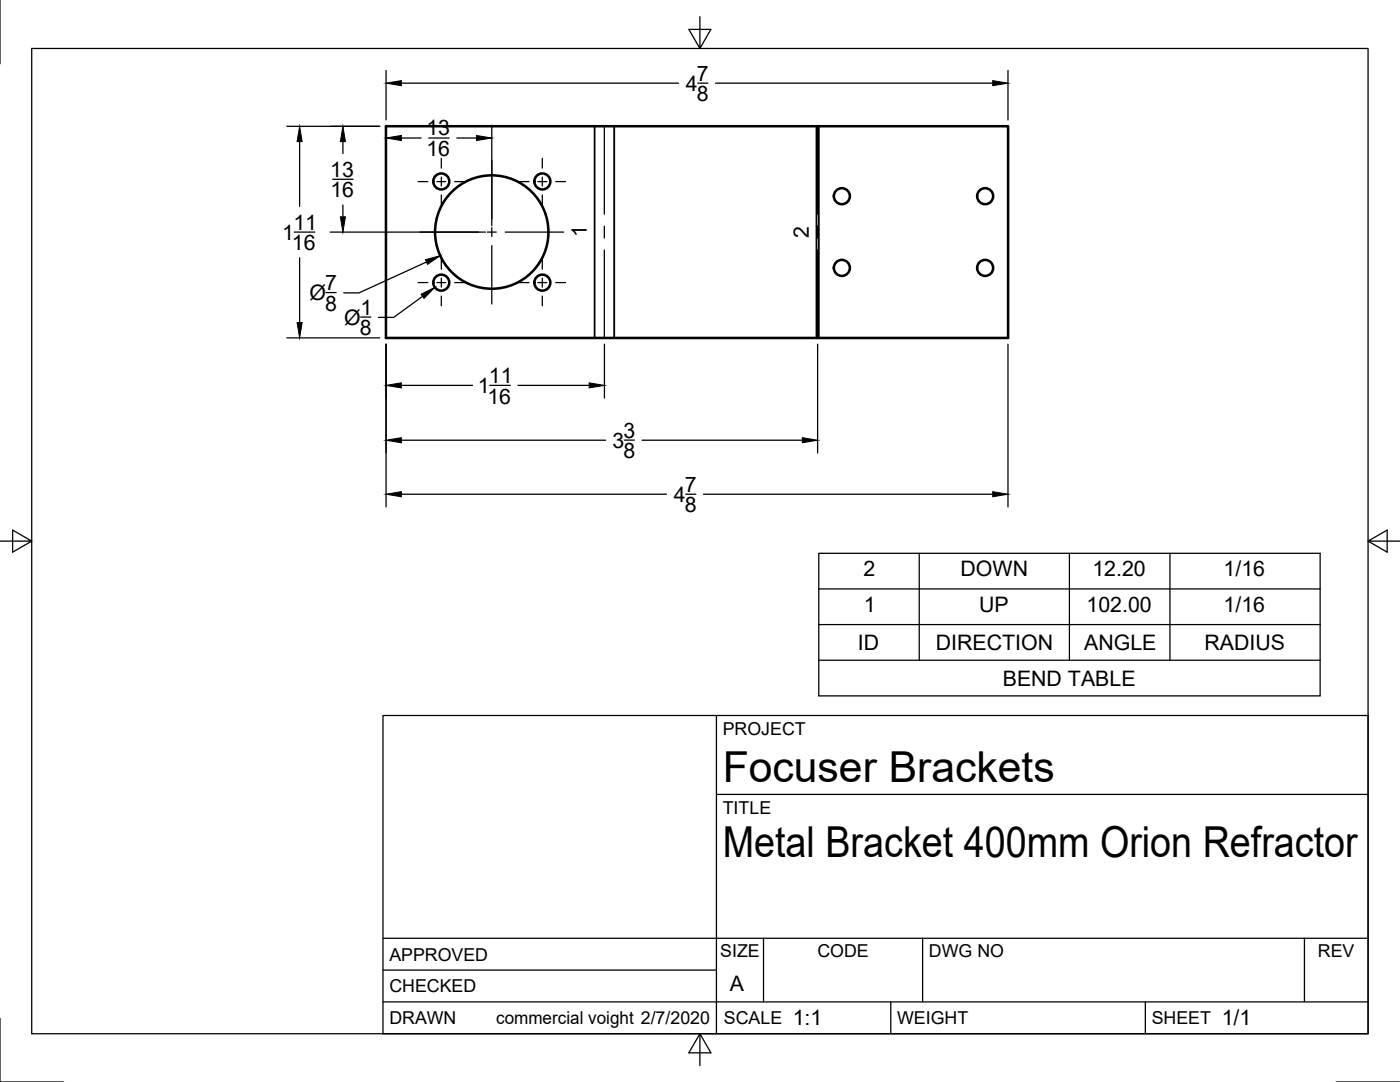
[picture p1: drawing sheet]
<svg xmlns="http://www.w3.org/2000/svg" width="279mm" height="216mm" viewBox="0 0 279 216" stroke-linecap="round" stroke-linejoin="round" font-family="sans-serif">
<!-- layer: Visible -->
<g fill="none" stroke="#000" stroke-width=".51">
<path d="M77 25.2h124.2v42.2h-124.2z"/>
<circle cx="88.1" cy="36.2" r="1.6"/>
<circle cx="108.2" cy="36.2" r="1.6"/>
<circle cx="168" cy="39.1" r="1.6"/>
<circle cx="196.6" cy="39.1" r="1.6"/>
<circle cx="88.1" cy="56.4" r="1.6"/>
<circle cx="98.1" cy="46.3" r="11.3"/>
<circle cx="108.2" cy="56.4" r="1.6"/>
<circle cx="168" cy="53.5" r="1.6"/>
<circle cx="196.6" cy="53.5" r="1.6"/>
</g>
<!-- layer: Center Lines -->
<g fill="none" stroke="#000" stroke-width=".25">
<path d="M83.4 36.2h2M87.2 36.2h1.8M88.1 31.6v1.9M88.1 35.3v1.8M88.1 38.9v2M90.7 36.2h2M98.1 32v11.6M103.6 36.2h2M107.3 36.2h1.8M108.2 31.6v1.9M108.2 35.3v1.8M108.2 38.9v2"/>
<path d="M110.9 36.2h2M120.6 25.2v17.5M163.2 25.2v17.5M83.4 56.4h2M83.8 46.3h11.7M87.2 56.4h1.8M88.1 51.8v1.9M88.1 55.5v1.8M88.1 59.1v1.9M90.7 56.4h2M97.3 46.3h1.7M98.1 45.4v1.8"/>
<path d="M98.1 49v11.7M100.8 46.3h11.7M103.6 56.4h2M107.3 56.4h1.8M108.2 51.8v1.9M108.2 55.5v1.8M108.2 59.1v1.9M110.9 56.4h2M120.6 45.1v2.4M120.6 49.9v17.5M163.2 45.1v2.4M163.2 49.9v17.5"/>
</g>
<!-- layer: Visible Narrow -->
<path d="M118.7 25.2v42.2M122.6 25.2v42.2M162.9 25.2v42.2M163.4 25.2v42.2" fill="none" stroke="#000" stroke-width=".36"/>
<!-- layer: Border -->
<path d="M0 0v12.7M6.3 9.7h266.7v196.6h-266.7zM139.7 3.3v6.4l2.2-3.8h-4.4l2.2 3.8M0 108h6.3l-3.8-2.2v4.4l3.8-2.2M273 108l3.8 2.2v-4.4l-3.8 2.2h6.4M0 203.2v12.7h12.7M139.7 206.3l-2.2 3.8h4.4l-2.2-3.8v6.3M266.7 215.9h12.7" fill="none" stroke="#000" stroke-width=".25"/>
<!-- layer: Titleblock -->
<path d="M76.4 142.8h196.6v63.5h-196.6zM143 158.5h130M143 142.8v63.5M76.4 199.9h196.6M76.4 193.6h66.6M76.4 187.2h196.6M152.4 187.2v12.7M177.8 199.9v6.4M184.1 187.2v12.7M228.6 199.9v6.4M260.3 187.2v12.7" fill="none" stroke="#000" stroke-width=".25"/>
<!-- layer: Dimensions -->
<g fill="none" stroke="#000" stroke-width=".25">
<path d="M77 14.1v9.8M80.1 16.6h55.3M139.3 16.6h2M142.8 16.6h55.3M201.2 14.1v9.8M57.3 25.2h18.5M59.8 28.3v12.9M66.4 35.8h4.1M68.4 28.3v2.3M77 25v1.3M80.1 27.5h3.9M85.6 27.5h4"/>
<path d="M91.2 27.5h3.9M98.1 25v20M58.7 46.3h4.1M59.8 51.4v13M65.1 58.4h2M65.9 46.3h31M68.4 40.9v2.4M84.3 59.1l-5.7 4.2h-3.1M85.1 52.3l-13.5 6.1h-3M57.3 67.4h18.5M72 63.3h2M77 68.7v32.5"/>
<path d="M80.1 76.9h14.2M97.7 76.9h4.1M103.4 76.9h14.2M120.6 68.7v10.7M163.2 68.7v21.7M201.2 68.7v32.5M80.1 98.6h52.9M80.1 87.8h40.8M124.6 87.8h2M128.1 87.8h32M136.9 98.6h2M140.4 98.6h57.7"/>
</g>
<g fill="#000" stroke="#000" stroke-width=".2">
<path d="M77 16.6l3.1-.5v1zM198.1 16.1l3.1 .5-3.1 .5zM59.8 25.2l.5 3.1h-1zM68.4 25.2l.5 3.1h-1zM77 27.5l3.1-.5v1zM95.1 27l3 .5-3 .5zM67.9 43.3h1l-.5 3zM84 58.7l2.8-1.4-2.2 2.2zM84.9 51.8l3-.8-2.6 1.7zM59.3 64.4h1l-.5 3zM77 76.9l3.1-.5v1zM117.6 76.4l3 .5-3 .5z"/>
<path d="M77 98.6l3.1-.5v1zM77 87.8l3.1-.5v1zM160.1 87.3l3.1 .5-3.1 .5zM198.1 98.1l3.1 .5-3.1 .5z"/>
</g>
<!-- layer: BOM -->
<path d="M163.4 110.4h100.1v28.5h-100.1zM163.4 117.5h100.1M183.5 110.4v21.3M213.4 110.4v21.3M233.5 110.4v21.3M163.4 131.7h100.1M163.4 124.6h100.1" fill="none" stroke="#000" stroke-width=".25"/>
<g font-size="8.5">
<text x="144.3" y="156">Focuser Brackets</text>
<text x="144.3" y="171">Metal Bracket 400mm Orion Refractor</text>
</g>
<g font-size="4.3">
<text x="139.1" y="16.1">7</text>
<text x="136.9" y="18.1">4</text>
<text x="139.1" y="20.2">8</text>
<text x="85.1" y="27">13</text>
<text x="65.9" y="35.3">13</text>
<text x="85.1" y="31.2">16</text>
<text x="65.9" y="39.4">16</text>
<text x="56.3" y="47.8">1</text>
<text x="58.5" y="45.8">11</text>
<text x="117.1" y="47.3" transform="rotate(-90 117.1 47.3)">1</text>
<text x="161.4" y="47.5" transform="rotate(-90 161.4 47.5)">2</text>
<text x="58.3" y="49.9">16</text>
<text x="61.7" y="59.9">Ø</text>
<text x="64.9" y="57.9">7</text>
<text x="64.9" y="62">8</text>
<text x="68.7" y="64.8">Ø</text>
<text x="72" y="62.8">1</text>
<text x="71.8" y="66.9">8</text>
<text x="97.6" y="76.4">11</text>
<text x="95.4" y="78.4">1</text>
<text x="97.3" y="80.5">16</text>
<text x="122.2" y="89.3">3</text>
<text x="124.4" y="87.3">3</text>
<text x="124.4" y="91.4">8</text>
<text x="134.5" y="100.1">4</text>
<text x="136.7" y="98.1">7</text>
<text x="136.7" y="102.2">8</text>
<text x="172.3" y="115">2</text>
<text x="191.7" y="115">DOWN</text>
<text x="218" y="115">12.20</text>
<text x="244.2" y="115">1/16</text>
<text x="172.4" y="122.1">1</text>
<text x="195.4" y="122.1">UP</text>
<text x="216.8" y="122.1">102.00</text>
<text x="244.2" y="122.1">1/16</text>
<text x="171.2" y="129.7">ID</text>
<text x="186.8" y="129.7">DIRECTION</text>
<text x="216.4" y="129.7">ANGLE</text>
<text x="240.4" y="129.7">RADIUS</text>
<text x="200.1" y="136.8">BEND TABLE</text>
<text x="145.7" y="197.7">A</text>
<text x="158.2" y="204.6">1:1</text>
<text x="243.8" y="204.6">1/1</text>
</g>
<g font-size="3.5">
<text x="144.3" y="146.6">PROJECT</text>
<text x="144.3" y="162.3">TITLE</text>
<text x="77.7" y="191.7">APPROVED</text>
<text x="143.7" y="191">SIZE</text>
<text x="163.1" y="191">CODE</text>
<text x="185.4" y="191">DWG NO</text>
<text x="263" y="191">REV</text>
<text x="77.7" y="198">CHECKED</text>
<text x="77.7" y="204.4">DRAWN</text>
<text x="99" y="204.4">commercial voight 2/7/2020</text>
<text x="144.5" y="204.4">SCALE</text>
<text x="179" y="204.4">WEIGHT</text>
<text x="229.8" y="204.4">SHEET</text>
</g>
</svg>
